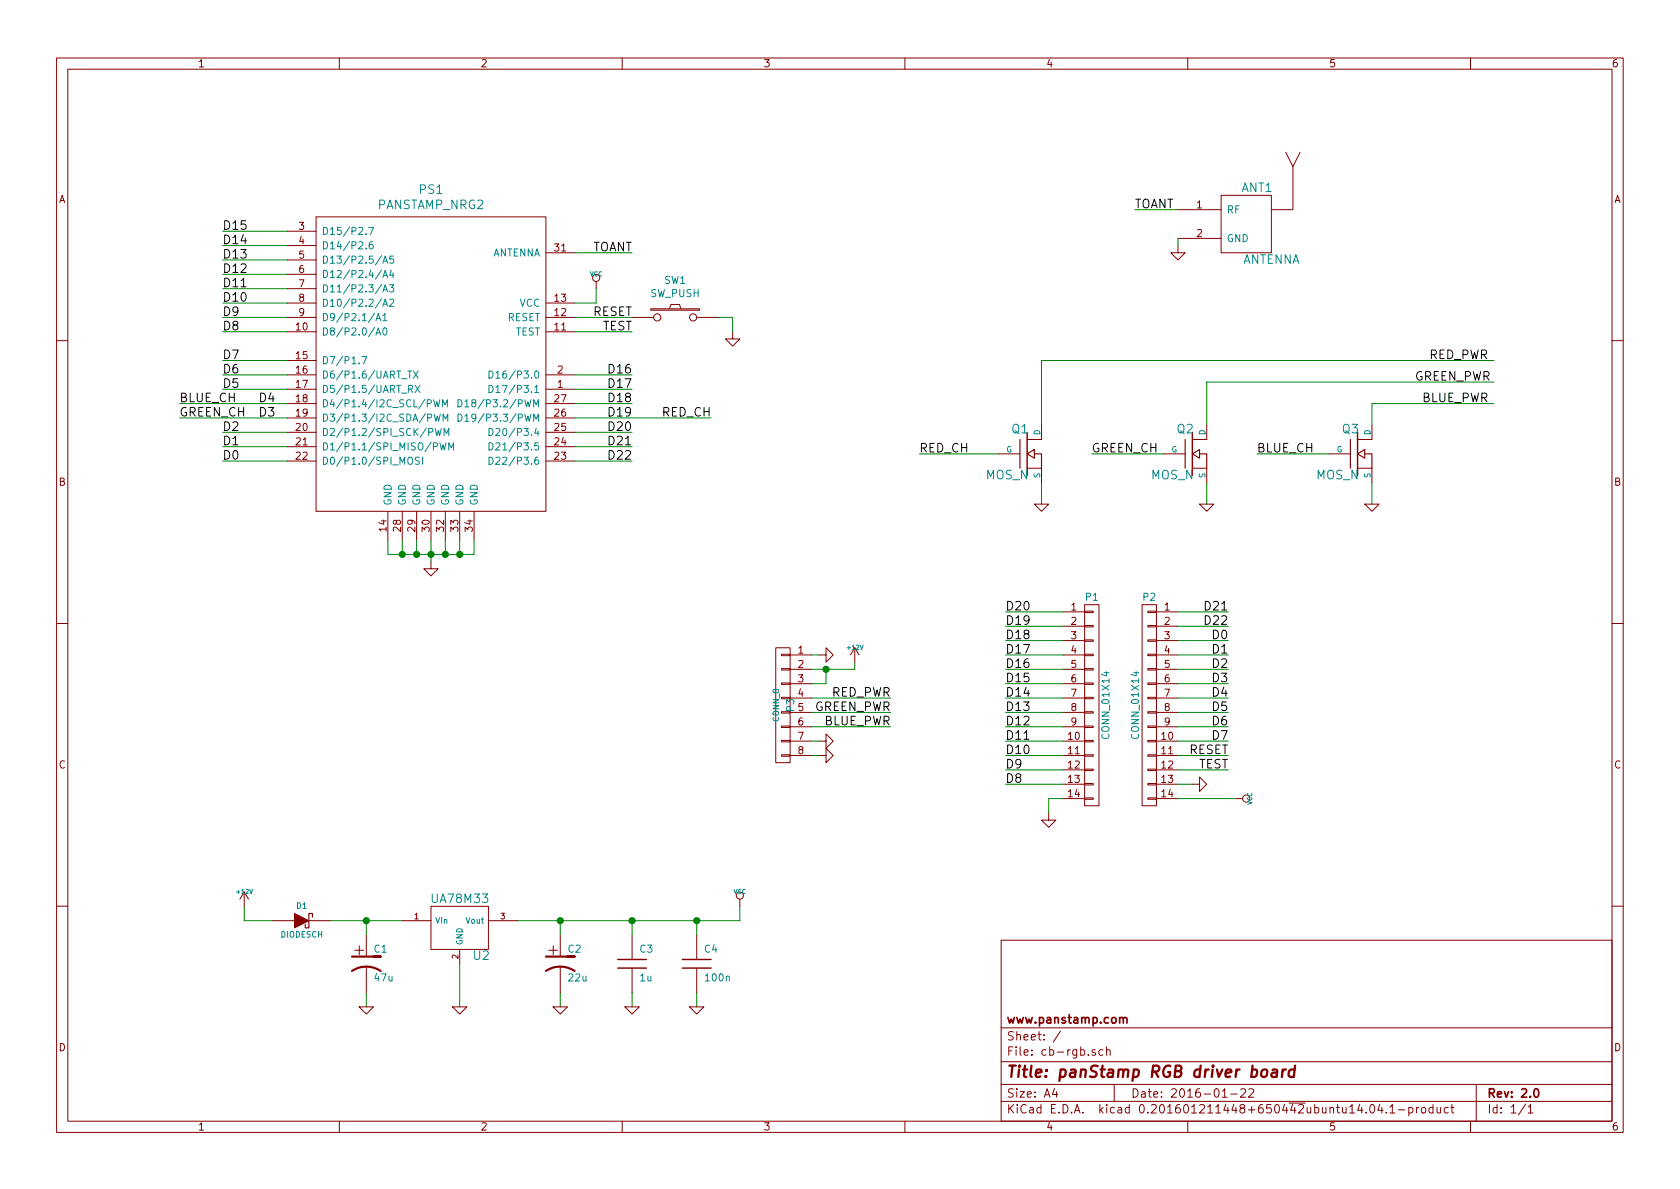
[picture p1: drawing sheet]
EESchema Schematic File Version 2
LIBS:power
LIBS:digi
LIBS:mycomponents
LIBS:device
LIBS:conn
LIBS:linear
LIBS:regul
LIBS:74xx
LIBS:cmos4000
LIBS:adc-dac
LIBS:memory
LIBS:xilinx
LIBS:microcontrollers
LIBS:dsp
LIBS:microchip
LIBS:analog_switches
LIBS:motorola
LIBS:texas
LIBS:intel
LIBS:audio
LIBS:interface
LIBS:digital-audio
LIBS:philips
LIBS:display
LIBS:cypress
LIBS:siliconi
LIBS:contrib
LIBS:valves
LIBS:cb-rgb-cache
EELAYER 25 0
EELAYER END
$Descr A4 11693 8268
encoding utf-8
Sheet 1 1
Title "panStamp RGB driver board"
Date "2016-01-22"
Rev "2.0"
Comp "www.panstamp.com"
Comment1 ""
Comment2 ""
Comment3 ""
Comment4 ""
$EndDescr
Wire Wire Line
	2550 6900 2550 7000
Wire Wire Line
	3900 6900 3900 7000
Wire Wire Line
	1700 6300 1700 6400
Wire Wire Line
	1700 6400 1900 6400
Wire Wire Line
	7600 3150 8100 3150
Wire Wire Line
	3600 6400 5150 6400
Wire Wire Line
	10400 2500 7250 2500
Wire Wire Line
	7250 2500 7250 2950
Wire Wire Line
	10400 2800 9550 2800
Wire Wire Line
	9550 2800 9550 2950
Wire Wire Line
	8400 3350 8400 3500
Connection ~ 4850 6400
Wire Wire Line
	4850 6500 4850 6400
Connection ~ 2550 6400
Wire Wire Line
	4400 6900 4400 7000
Connection ~ 3900 6400
Wire Wire Line
	4400 6400 4400 6500
Connection ~ 4400 6400
Wire Wire Line
	5150 6400 5150 6300
Wire Wire Line
	4850 6900 4850 7000
Wire Wire Line
	9250 3150 8750 3150
Wire Wire Line
	6950 3150 6400 3150
Wire Wire Line
	9550 3350 9550 3500
Wire Wire Line
	7250 3350 7250 3500
Wire Wire Line
	8400 2950 8400 2650
Wire Wire Line
	8400 2650 10400 2650
Wire Wire Line
	2300 6400 2800 6400
Wire Wire Line
	3200 6700 3200 7000
Wire Wire Line
	3900 6500 3900 6400
Wire Wire Line
	2550 6500 2550 6400
$Comp
L CP1-RESCUE-cb-rgb C2
U 1 1
P 3900 6700
F 0 "C2" H 3950 6800 50  0000 L CNN
F 1 "22u" H 3950 6600 50  0000 L CNN
F 2 "SMDCPOL_5" H 3900 6700 60  0001 C CNN
F 3 "" H 3900 6700 60  0001 C CNN
	1    3900 6700
	1    0    0    -1  
$EndComp
$Comp
L CP1-RESCUE-cb-rgb C1
U 1 1
P 2550 6700
F 0 "C1" H 2600 6800 50  0000 L CNN
F 1 "47u" H 2600 6600 50  0000 L CNN
F 2 "SMDCPOL_6.3" H 2550 6700 60  0001 C CNN
F 3 "" H 2550 6700 60  0001 C CNN
	1    2550 6700
	1    0    0    -1  
$EndComp
$Comp
L +12V #PWR01
U 1 1
P 1700 6300
F 0 "#PWR01" H 1700 6250 20  0001 C CNN
F 1 "+12V" H 1700 6400 30  0000 C CNN
F 2 "" H 1700 6300 60  0001 C CNN
F 3 "" H 1700 6300 60  0001 C CNN
	1    1700 6300
	1    0    0    -1  
$EndComp
Text Label 1250 2900 0    60   ~ 0
GREEN_CH
Text Label 7600 3150 0    60   ~ 0
GREEN_CH
$Comp
L LF33 U2
U 1 1
P 3200 6450
F 0 "U2" H 3350 6254 60  0000 C CNN
F 1 "UA78M33" H 3200 6650 60  0000 C CNN
F 2 "SOT223" H 3200 6450 60  0001 C CNN
F 3 "" H 3200 6450 60  0001 C CNN
	1    3200 6450
	1    0    0    -1  
$EndComp
Text Label 1250 2800 0    60   ~ 0
BLUE_CH
Text Label 4950 2900 2    60   ~ 0
RED_CH
$Comp
L GND-RESCUE-cb-rgb #PWR02
U 1 1
P 7250 3500
F 0 "#PWR02" H 7250 3500 30  0001 C CNN
F 1 "GND" H 7250 3430 30  0001 C CNN
F 2 "" H 7250 3500 60  0001 C CNN
F 3 "" H 7250 3500 60  0001 C CNN
	1    7250 3500
	1    0    0    -1  
$EndComp
$Comp
L GND-RESCUE-cb-rgb #PWR03
U 1 1
P 8400 3500
F 0 "#PWR03" H 8400 3500 30  0001 C CNN
F 1 "GND" H 8400 3430 30  0001 C CNN
F 2 "" H 8400 3500 60  0001 C CNN
F 3 "" H 8400 3500 60  0001 C CNN
	1    8400 3500
	1    0    0    -1  
$EndComp
$Comp
L GND-RESCUE-cb-rgb #PWR04
U 1 1
P 9550 3500
F 0 "#PWR04" H 9550 3500 30  0001 C CNN
F 1 "GND" H 9550 3430 30  0001 C CNN
F 2 "" H 9550 3500 60  0001 C CNN
F 3 "" H 9550 3500 60  0001 C CNN
	1    9550 3500
	1    0    0    -1  
$EndComp
Text Label 9950 2500 0    60   ~ 0
RED_PWR
Text Label 9850 2650 0    60   ~ 0
GREEN_PWR
Text Label 9900 2800 0    60   ~ 0
BLUE_PWR
Text Label 6400 3150 0    60   ~ 0
RED_CH
Text Label 8750 3150 0    60   ~ 0
BLUE_CH
$Comp
L MOS_N Q3
U 1 1
P 9450 3150
F 0 "Q3" H 9460 3320 60  0000 R CNN
F 1 "MOS_N" H 9460 3000 60  0000 R CNN
F 2 "SOT23GDS" H 9450 3150 60  0001 C CNN
F 3 "" H 9450 3150 60  0001 C CNN
	1    9450 3150
	1    0    0    -1  
$EndComp
$Comp
L MOS_N Q2
U 1 1
P 8300 3150
F 0 "Q2" H 8310 3320 60  0000 R CNN
F 1 "MOS_N" H 8310 3000 60  0000 R CNN
F 2 "SOT23GDS" H 8300 3150 60  0001 C CNN
F 3 "" H 8300 3150 60  0001 C CNN
	1    8300 3150
	1    0    0    -1  
$EndComp
$Comp
L MOS_N Q1
U 1 1
P 7150 3150
F 0 "Q1" H 7160 3320 60  0000 R CNN
F 1 "MOS_N" H 7160 3000 60  0000 R CNN
F 2 "SOT23GDS" H 7150 3150 60  0001 C CNN
F 3 "" H 7150 3150 60  0001 C CNN
	1    7150 3150
	1    0    0    -1  
$EndComp
$Comp
L GND-RESCUE-cb-rgb #PWR05
U 1 1
P 4850 7000
F 0 "#PWR05" H 4850 7000 30  0001 C CNN
F 1 "GND" H 4850 6930 30  0001 C CNN
F 2 "" H 4850 7000 60  0001 C CNN
F 3 "" H 4850 7000 60  0001 C CNN
	1    4850 7000
	1    0    0    -1  
$EndComp
$Comp
L C-RESCUE-cb-rgb C4
U 1 1
P 4850 6700
F 0 "C4" H 4900 6800 50  0000 L CNN
F 1 "100n" H 4900 6600 50  0000 L CNN
F 2 "SM0603S" H 4850 6700 60  0001 C CNN
F 3 "" H 4850 6700 60  0001 C CNN
	1    4850 6700
	1    0    0    -1  
$EndComp
$Comp
L DIODESCH D1
U 1 1
P 2100 6400
F 0 "D1" H 2100 6500 40  0000 C CNN
F 1 "DIODESCH" H 2100 6300 40  0000 C CNN
F 2 "SMA" H 2100 6400 60  0001 C CNN
F 3 "" H 2100 6400 60  0001 C CNN
	1    2100 6400
	1    0    0    -1  
$EndComp
$Comp
L GND-RESCUE-cb-rgb #PWR06
U 1 1
P 3200 7000
F 0 "#PWR06" H 3200 7000 30  0001 C CNN
F 1 "GND" H 3200 6930 30  0001 C CNN
F 2 "" H 3200 7000 60  0001 C CNN
F 3 "" H 3200 7000 60  0001 C CNN
	1    3200 7000
	1    0    0    -1  
$EndComp
$Comp
L GND-RESCUE-cb-rgb #PWR07
U 1 1
P 2550 7000
F 0 "#PWR07" H 2550 7000 30  0001 C CNN
F 1 "GND" H 2550 6930 30  0001 C CNN
F 2 "" H 2550 7000 60  0001 C CNN
F 3 "" H 2550 7000 60  0001 C CNN
	1    2550 7000
	1    0    0    -1  
$EndComp
$Comp
L GND-RESCUE-cb-rgb #PWR08
U 1 1
P 3900 7000
F 0 "#PWR08" H 3900 7000 30  0001 C CNN
F 1 "GND" H 3900 6930 30  0001 C CNN
F 2 "" H 3900 7000 60  0001 C CNN
F 3 "" H 3900 7000 60  0001 C CNN
	1    3900 7000
	1    0    0    -1  
$EndComp
$Comp
L GND-RESCUE-cb-rgb #PWR09
U 1 1
P 4400 7000
F 0 "#PWR09" H 4400 7000 30  0001 C CNN
F 1 "GND" H 4400 6930 30  0001 C CNN
F 2 "" H 4400 7000 60  0001 C CNN
F 3 "" H 4400 7000 60  0001 C CNN
	1    4400 7000
	1    0    0    -1  
$EndComp
$Comp
L C-RESCUE-cb-rgb C3
U 1 1
P 4400 6700
F 0 "C3" H 4450 6800 50  0000 L CNN
F 1 "1u" H 4450 6600 50  0000 L CNN
F 2 "SM0603S" H 4400 6700 60  0001 C CNN
F 3 "" H 4400 6700 60  0001 C CNN
	1    4400 6700
	1    0    0    -1  
$EndComp
$Comp
L CONN_01X14 P1
U 1 1
P 7600 4900
F 0 "P1" H 7600 5650 50  0000 C CNN
F 1 "CONN_01X14" V 7700 4900 50  0000 C CNN
F 2 "Pin_Headers:Pin_Header_Straight_1x12" H 7600 4900 60  0001 C CNN
F 3 "" H 7600 4900 60  0000 C CNN
	1    7600 4900
	1    0    0    -1  
$EndComp
$Comp
L CONN_01X14 P2
U 1 1
P 8000 4900
F 0 "P2" H 8000 5650 50  0000 C CNN
F 1 "CONN_01X14" V 8100 4900 50  0000 C CNN
F 2 "Pin_Headers:Pin_Header_Straight_1x12" H 8000 4900 60  0001 C CNN
F 3 "" H 8000 4900 60  0000 C CNN
	1    8000 4900
	-1   0    0    -1  
$EndComp
Text Label 7000 4550 0    60   ~ 0
D17
Text Label 7000 4650 0    60   ~ 0
D16
Text Label 7000 4750 0    60   ~ 0
D15
Text Label 7000 4850 0    60   ~ 0
D14
Text Label 7000 4950 0    60   ~ 0
D13
Text Label 7000 5050 0    60   ~ 0
D12
Text Label 7000 5150 0    60   ~ 0
D11
Text Label 7000 5250 0    60   ~ 0
D10
Text Label 7000 5350 0    60   ~ 0
D9
Text Label 7000 5450 0    60   ~ 0
D8
Text Label 8550 5350 2    60   ~ 0
TEST
Text Label 8550 5250 2    60   ~ 0
RESET
$Comp
L VCC #PWR010
U 1 1
P 8600 5550
F 0 "#PWR010" H 8600 5650 30  0001 C CNN
F 1 "VCC" H 8600 5650 30  0000 C CNN
F 2 "" H 8600 5550 60  0001 C CNN
F 3 "" H 8600 5550 60  0001 C CNN
	1    8600 5550
	0    1    1    0   
$EndComp
Text Label 7000 4450 0    60   ~ 0
D18
Text Label 7000 4350 0    60   ~ 0
D19
Text Label 7000 4250 0    60   ~ 0
D20
Text Label 8550 4250 2    60   ~ 0
D21
Text Label 8550 4350 2    60   ~ 0
D22
Text Label 8550 4450 2    60   ~ 0
D0
Text Label 8550 4550 2    60   ~ 0
D1
Text Label 8550 4650 2    60   ~ 0
D2
Text Label 8550 4950 2    60   ~ 0
D5
Text Label 8550 5050 2    60   ~ 0
D6
$Comp
L GND #PWR011
U 1 1
P 7300 5650
F 0 "#PWR011" H 7300 5650 30  0001 C CNN
F 1 "GND" H 7300 5580 30  0001 C CNN
F 2 "" H 7300 5650 60  0001 C CNN
F 3 "" H 7300 5650 60  0001 C CNN
	1    7300 5650
	1    0    0    -1  
$EndComp
Text Label 8550 5150 2    60   ~ 0
D7
Text Label 8550 4750 2    60   ~ 0
D3
Text Label 8550 4850 2    60   ~ 0
D4
$Comp
L GND #PWR012
U 1 1
P 8300 5450
F 0 "#PWR012" H 8300 5450 30  0001 C CNN
F 1 "GND" H 8300 5380 30  0001 C CNN
F 2 "" H 8300 5450 60  0001 C CNN
F 3 "" H 8300 5450 60  0001 C CNN
	1    8300 5450
	0    -1   -1   0   
$EndComp
Wire Wire Line
	7400 4550 7000 4550
Wire Wire Line
	7400 4650 7000 4650
Wire Wire Line
	7400 4750 7000 4750
Wire Wire Line
	7400 4850 7000 4850
Wire Wire Line
	7400 4950 7000 4950
Wire Wire Line
	7400 5050 7000 5050
Wire Wire Line
	7400 5150 7000 5150
Wire Wire Line
	7400 5250 7000 5250
Wire Wire Line
	7400 5350 7000 5350
Wire Wire Line
	7400 5450 7000 5450
Wire Wire Line
	8200 4250 8550 4250
Wire Wire Line
	8200 4350 8550 4350
Wire Wire Line
	8200 4450 8550 4450
Wire Wire Line
	8200 4550 8550 4550
Wire Wire Line
	8200 4650 8550 4650
Wire Wire Line
	8200 4750 8550 4750
Wire Wire Line
	8200 4850 8550 4850
Wire Wire Line
	8200 4950 8550 4950
Wire Wire Line
	8200 5050 8550 5050
Wire Wire Line
	8200 5150 8550 5150
Wire Wire Line
	8200 5350 8550 5350
Wire Wire Line
	8200 5250 8550 5250
Wire Wire Line
	8200 5550 8600 5550
Wire Wire Line
	7400 5550 7300 5550
Wire Wire Line
	7300 5550 7300 5650
Wire Wire Line
	7400 4450 7000 4450
Wire Wire Line
	7400 4350 7000 4350
Wire Wire Line
	7400 4250 7000 4250
Wire Wire Line
	8200 5450 8300 5450
$Comp
L CONN_01X08 P3
U 1 1
P 5450 4900
F 0 "P3" V 5400 4900 50  0000 C CNN
F 1 "CONN_8" V 5500 4900 40  0000 C CNN
F 2 "myconnectors:PIN_ARRAY_8X1" H 5450 4900 60  0001 C CNN
F 3 "" H 5450 4900 60  0001 C CNN
	1    5450 4900
	-1   0    0    -1  
$EndComp
$Comp
L GND #PWR013
U 1 1
P 5700 4550
F 0 "#PWR013" H 5700 4550 30  0001 C CNN
F 1 "GND" H 5700 4480 30  0001 C CNN
F 2 "" H 5700 4550 60  0001 C CNN
F 3 "" H 5700 4550 60  0001 C CNN
	1    5700 4550
	0    -1   -1   0   
$EndComp
$Comp
L GND #PWR014
U 1 1
P 5700 5250
F 0 "#PWR014" H 5700 5250 30  0001 C CNN
F 1 "GND" H 5700 5180 30  0001 C CNN
F 2 "" H 5700 5250 60  0001 C CNN
F 3 "" H 5700 5250 60  0001 C CNN
	1    5700 5250
	0    -1   -1   0   
$EndComp
Wire Wire Line
	5650 4650 5950 4650
Wire Wire Line
	5950 4650 5950 4600
Wire Wire Line
	5700 5250 5650 5250
$Comp
L +12V #PWR015
U 1 1
P 5950 4600
F 0 "#PWR015" H 5950 4550 20  0001 C CNN
F 1 "+12V" H 5950 4700 30  0000 C CNN
F 2 "" H 5950 4600 60  0001 C CNN
F 3 "" H 5950 4600 60  0001 C CNN
	1    5950 4600
	1    0    0    -1  
$EndComp
Wire Wire Line
	5700 4550 5650 4550
Wire Wire Line
	5650 4750 5750 4750
Wire Wire Line
	5750 4750 5750 4650
Connection ~ 5750 4650
Wire Wire Line
	5650 4850 6200 4850
Wire Wire Line
	5650 4950 6200 4950
Wire Wire Line
	5650 5050 6200 5050
$Comp
L GND #PWR016
U 1 1
P 5700 5150
F 0 "#PWR016" H 5700 5150 30  0001 C CNN
F 1 "GND" H 5700 5080 30  0001 C CNN
F 2 "" H 5700 5150 60  0001 C CNN
F 3 "" H 5700 5150 60  0001 C CNN
	1    5700 5150
	0    -1   -1   0   
$EndComp
Wire Wire Line
	5650 5150 5700 5150
Text Label 6200 4850 2    60   ~ 0
RED_PWR
Text Label 6200 4950 2    60   ~ 0
GREEN_PWR
Text Label 6200 5050 2    60   ~ 0
BLUE_PWR
$Comp
L PANSTAMP_NRG2 PS1
U 1 1
P 3000 2500
F 0 "PS1" H 3000 3687 60  0000 C CNN
F 1 "PANSTAMP_NRG2" H 3000 3581 60  0000 C CNN
F 2 "mysmd:PANSTAMP_2" H 3050 2900 60  0001 C CNN
F 3 "" H 3050 2900 60  0000 C CNN
	1    3000 2500
	1    0    0    -1  
$EndComp
$Comp
L VCC #PWR017
U 1 1
P 4150 2000
F 0 "#PWR017" H 4150 2100 30  0001 C CNN
F 1 "VCC" H 4150 2100 30  0000 C CNN
F 2 "" H 4150 2000 60  0001 C CNN
F 3 "" H 4150 2000 60  0001 C CNN
	1    4150 2000
	1    0    0    -1  
$EndComp
$Comp
L GND #PWR018
U 1 1
P 3000 3900
F 0 "#PWR018" H 3000 3900 30  0001 C CNN
F 1 "GND" H 3000 3830 30  0001 C CNN
F 2 "" H 3000 3900 60  0001 C CNN
F 3 "" H 3000 3900 60  0001 C CNN
	1    3000 3900
	1    0    0    -1  
$EndComp
Text Label 4400 2200 2    60   ~ 0
RESET
Text Label 4400 2300 2    60   ~ 0
TEST
Text Label 4400 2600 2    60   ~ 0
D16
Text Label 4400 2700 2    60   ~ 0
D17
Text Label 4400 2800 2    60   ~ 0
D18
Text Label 4400 2900 2    60   ~ 0
D19
Text Label 4400 3000 2    60   ~ 0
D20
Text Label 4400 3100 2    60   ~ 0
D21
Text Label 4400 3200 2    60   ~ 0
D22
Text Label 1550 1600 0    60   ~ 0
D15
Text Label 1550 1700 0    60   ~ 0
D14
Text Label 1550 1800 0    60   ~ 0
D13
Text Label 1550 1900 0    60   ~ 0
D12
Text Label 1550 2000 0    60   ~ 0
D11
Text Label 1550 2100 0    60   ~ 0
D10
Text Label 1550 2200 0    60   ~ 0
D9
Text Label 1550 2300 0    60   ~ 0
D8
Text Label 1550 2600 0    60   ~ 0
D6
Text Label 1550 2700 0    60   ~ 0
D5
Text Label 1800 2900 0    60   ~ 0
D3
Text Label 1550 3000 0    60   ~ 0
D2
Text Label 1550 3100 0    60   ~ 0
D1
Text Label 1550 3200 0    60   ~ 0
D0
Text Label 1550 2500 0    60   ~ 0
D7
Text Label 1800 2800 0    60   ~ 0
D4
Text Label 4400 1750 2    60   ~ 0
TOANT
Wire Wire Line
	4000 2100 4150 2100
Wire Wire Line
	4150 2100 4150 2000
Wire Wire Line
	2700 3750 2700 3850
Wire Wire Line
	2700 3850 3300 3850
Wire Wire Line
	3300 3850 3300 3750
Wire Wire Line
	3000 3750 3000 3900
Connection ~ 3000 3850
Wire Wire Line
	2900 3750 2900 3850
Connection ~ 2900 3850
Wire Wire Line
	2800 3750 2800 3850
Connection ~ 2800 3850
Wire Wire Line
	3100 3750 3100 3850
Connection ~ 3100 3850
Wire Wire Line
	3200 3750 3200 3850
Connection ~ 3200 3850
Wire Wire Line
	4000 2200 4400 2200
Wire Wire Line
	4000 2300 4400 2300
Wire Wire Line
	4000 2600 4400 2600
Wire Wire Line
	4000 2700 4400 2700
Wire Wire Line
	2000 1600 1550 1600
Wire Wire Line
	2000 1700 1550 1700
Wire Wire Line
	2000 1800 1550 1800
Wire Wire Line
	2000 1900 1550 1900
Wire Wire Line
	2000 2000 1550 2000
Wire Wire Line
	2000 2100 1550 2100
Wire Wire Line
	2000 2200 1550 2200
Wire Wire Line
	2000 2300 1550 2300
Wire Wire Line
	2000 2500 1550 2500
Wire Wire Line
	2000 2600 1550 2600
Wire Wire Line
	2000 2700 1550 2700
Wire Wire Line
	1250 2800 2000 2800
Wire Wire Line
	1250 2900 2000 2900
Wire Wire Line
	2000 3000 1550 3000
Wire Wire Line
	2000 3100 1550 3100
Wire Wire Line
	2000 3200 1550 3200
Wire Wire Line
	4000 1750 4400 1750
$Comp
L ANTENNA ANT1
U 1 1
P 8650 1550
F 0 "ANT1" H 8750 1800 60  0000 C CNN
F 1 "ANTENNA" H 8850 1300 60  0000 C CNN
F 2 "myconnectors:SMA_RightAngle_Tyco" H 8650 1550 60  0001 C CNN
F 3 "" H 8650 1550 60  0000 C CNN
	1    8650 1550
	1    0    0    -1  
$EndComp
$Comp
L GND #PWR019
U 1 1
P 8200 1700
F 0 "#PWR019" H 8200 1700 30  0001 C CNN
F 1 "GND" H 8200 1630 30  0001 C CNN
F 2 "" H 8200 1700 60  0001 C CNN
F 3 "" H 8200 1700 60  0001 C CNN
	1    8200 1700
	1    0    0    -1  
$EndComp
Text Label 7900 1450 0    60   ~ 0
TOANT
Wire Wire Line
	7900 1450 8200 1450
Wire Wire Line
	8200 1700 8200 1650
$Comp
L VCC #PWR020
U 1 1
P 5150 6300
F 0 "#PWR020" H 5150 6400 30  0001 C CNN
F 1 "VCC" H 5150 6400 30  0000 C CNN
F 2 "" H 5150 6300 60  0001 C CNN
F 3 "" H 5150 6300 60  0001 C CNN
	1    5150 6300
	1    0    0    -1  
$EndComp
Wire Wire Line
	4000 3100 4400 3100
Wire Wire Line
	4000 3200 4400 3200
Wire Wire Line
	4000 3000 4400 3000
$Comp
L SW_PUSH SW1
U 1 1
P 4700 2200
F 0 "SW1" H 4700 2456 50  0000 C CNN
F 1 "SW_PUSH" H 4700 2364 50  0000 C CNN
F 2 "mysmd:switch-tact-noah" H 4700 2200 50  0001 C CNN
F 3 "" H 4700 2200 50  0000 C CNN
	1    4700 2200
	-1   0    0    -1  
$EndComp
$Comp
L GND #PWR021
U 1 1
P 5100 2300
F 0 "#PWR021" H 5100 2300 30  0001 C CNN
F 1 "GND" H 5100 2230 30  0001 C CNN
F 2 "" H 5100 2300 60  0001 C CNN
F 3 "" H 5100 2300 60  0001 C CNN
	1    5100 2300
	1    0    0    -1  
$EndComp
Wire Wire Line
	5000 2200 5100 2200
Wire Wire Line
	5100 2200 5100 2300
Wire Wire Line
	4000 2900 4950 2900
Wire Wire Line
	4000 2800 4400 2800
$EndSCHEMATC
